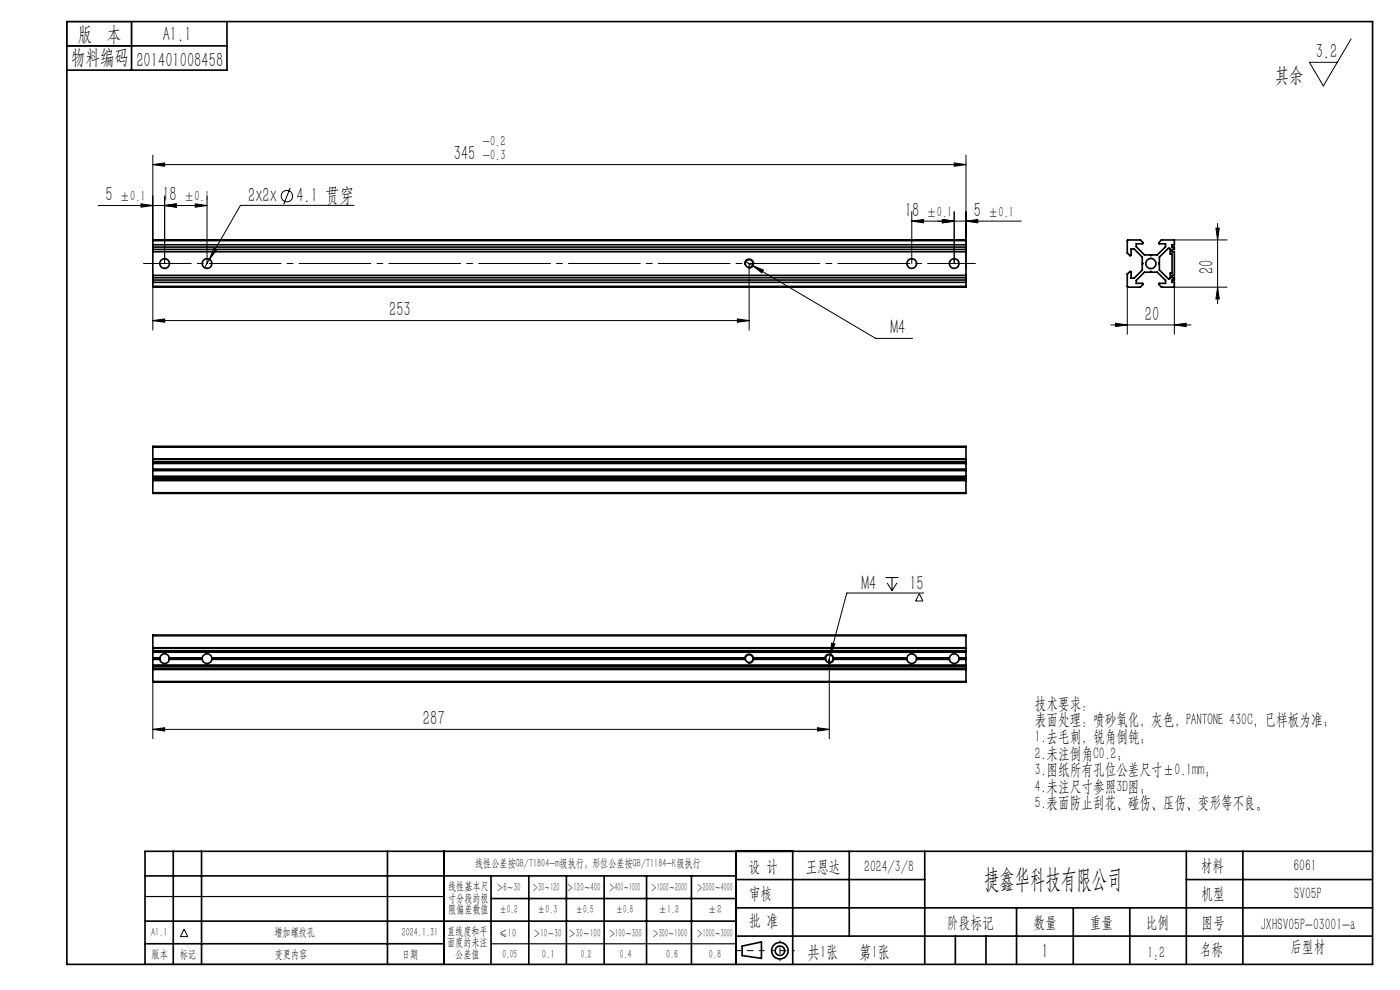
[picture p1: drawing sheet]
<svg xmlns="http://www.w3.org/2000/svg" width="297mm" height="210mm" viewBox="0 0 297 210" stroke-linecap="round" stroke-linejoin="round" font-family="sans-serif">
<g fill="none" stroke="#000" stroke-width=".21">
<path d="M286.6 8.2l-5.9 10-2.9-5h5.9M32.4 34.9l2.5-.3v.7zM32.4 32.9v18M32.4 34.9h172.5M61.6 39.9l-1.4 3.4M202.4 34.6l2.5 .3-2.5 .4zM204.9 32.9v24.1M20.8 43.6h23.1M29.9 43.2l2.5 .4-2.5 .3zM34.9 43.6l2.5-.4v.7zM34.9 41.6v14.3M41.4 43.2l2.5 .4-2.5 .3z"/>
<path d="M43.9 41.6v14.3M44.4 55l-1 1.8M45.4 52.7l.6 .3-1.6 2zM75.1 43.6h-24.1l-6.6 11.4M157.9 56.2a1 1 0 0 1 .9-1.3 1 1 0 0 1 1.1 1 1 1 0 0 1-1.2 1M158.2 55.5l1.4 .8M158.9 55.9v14.1M159.6 56.3l2.4 1-.4 .6zM159.6 56.3l26.2 15.5h7.8M193.4 46.9l2.5-.3v.7zM193.4 46.9h23.2M193.4 44.9v11"/>
<path d="M199.9 46.6l2.5 .3-2.5 .4zM202.4 44.9v11M204.9 46.9l2.5-.3v.7zM249 50.9h11.3M249.1 58.4v12.5M258 48.4h.7l-.4 2.5zM258.3 47.4v17M32.4 68l2.5-.3v.7zM32.4 60.9v9.1M32.4 68h126.5M156.4 67.7l2.5 .3-2.5 .4zM235.7 68.9h17"/>
<path d="M236.6 68.6l2.5 .3-2.5 .4zM239.1 60.7v10.2M249 60.9h11.3M249.1 68.9l2.5-.3v.7zM258.3 60.9l.4 2.5h-.7zM157.9 140a1 1 0 0 1 .9-1.3 1 1 0 0 1 1.1 1.1 1 1 0 0 1-1.2 .9M174.9 140a1 1 0 0 1 .9-1.3 1 1 0 0 1 1.1 1.1 1 1 0 0 1-1.3 .9M175.9 139.7v17M176.4 136.4l.7 .2-1 2.3zM187.9 122.5h2.7M188.2 123.6l1 1.7M189.2 122.5v2.8"/>
<path d="M190.3 123.6l-1.1 1.7M195 125.9l.8 1.6h-1.6zM196 125.8h-16.4l-3.9 14.7M32.4 154.7l2.5-.3v.7zM32.4 144.7v12M32.4 154.7h143.5M173.4 154.4l2.5 .3-2.5 .4zM39.1 197.1l.7 1.6h-1.5z"/>
<circle cx="60.9" cy="41.6" r="1.21"/>
</g>
<g fill="none" stroke="#000" stroke-width=".35">
<path d="M14.2 4.6h277v200h-277zM14.2 9.7h34M27.9 4.6v10.3M48.2 4.6v10.3h-34M32.4 51v-.1h172.5v.1M32.4 51h172.5M32.4 51.9h172.5M32.4 51v9.7M32.4 52.4h172.5M32.4 52.9h172.5M32.4 53.4h172.5M32.4 58.4h172.5"/>
<path d="M32.4 58.9h172.5M32.4 59.4h172.5M32.4 59.9h172.5M204.9 51v9.7M239.2 50.9h2.8l.5 .7-1.4 .1v.6l1.7 1.8h1.2l.2 .1 .1-.1h1.2l1.8-1.8v-.6l-1.5-.1 .5-.7 2.8 .1v.9h-.5v.5h.5v.5h-.5v.5h.5v5h-.5v.5h.5v.5h-.5v.5h.5v1h-2.8l-.5-.7 1.5-.1v-.6l-1.8-1.8h-1.2l-.1-.1-.2 .1h-1.2l-1.7 1.8v.6l1.4 .1-.6 .7-2.8-.1v-2.7l.8-.5 .1 1.4h.6l1.7-1.7v-1.3l.2-.1-.2-.1v-1.3l-1.7-1.7h-.6l-.1 1.4-.7-.5zM246 54.5l1.8-1.8a.24 .24 0 0 1 .3-.1 .24 .24 0 0 1 .1 .3v1h.4v4h-.4v1a.24 .24 0 0 1-.1 .3 .24 .24 0 0 1-.3-.1l-1.8-1.8v-1.3l-.2-.1 .2-.1zM32.4 60.7v.2h172.5v-.2M32.4 60.7h172.5M32.4 97.4v.1M32.4 94.8v-.1h172.5v.1M32.4 98h.1M32.4 94.8v2.6"/>
<path d="M32.4 97.5v.5M32.4 98v3.8M32.4 98h172.5M32.4 97.4h172.5M32.4 97.5h172.5M32.4 94.8h172.5M32.4 98.3h172.5M32.4 99.5h172.5M32.4 99.7h172.5M32.4 99.8h172.5M204.9 97.4v.1M204.9 98h.1"/>
<path d="M204.9 94.8v2.6M204.9 97.5v.5M204.9 98v3.8M32.4 104.5v.2h172.5v-.2M32.4 101.8v.1M32.4 101.3h172.5zM32.4 101.9v2.6M32.4 104.5h172.5M32.4 101.8h172.5M32.4 101.9h172.5M32.4 101h172.5M204.9 101.8v.1"/>
<path d="M204.9 101.9v2.6M32.4 137.4v.1M32.4 134.9v-.2h172.5v.2M32.4 138v.1M32.4 134.9v2.5M32.4 137.5v3.8M32.4 138h172.5M32.4 137.4h172.5M32.4 137.5h172.5M32.4 134.9h172.5M32.4 138.4h172.5M32.4 139.6h1.5"/>
<path d="M32.4 139.7h1.5M32.4 139.9h1.5M33.9 139.6a1.04 1.04 0 0 1 1-.9 1.04 1.04 0 0 1 1 .9M33.9 139.6v.1M33.9 139.7v.2M33.9 139.9a1.03 1.03 0 0 0 1 .8 1.03 1.03 0 0 0 1-.8M35.9 139.6v.1M35.9 139.7v.2M35.9 139.6h7M35.9 139.7h7M35.9 139.9h7M42.9 139.6a1.04 1.04 0 0 1 1-.9 1.04 1.04 0 0 1 1 .9"/>
<path d="M42.9 139.6v.1M42.9 139.7v.2M42.9 139.9a1.03 1.03 0 0 0 1 .8 1.03 1.03 0 0 0 1-.8M44.9 139.6v.1M44.9 139.7v.2M44.9 139.6h113.2M44.9 139.7h113.2M44.9 139.9h113.2M158.1 139.7v.2M158.1 139.6a.83 .83 0 0 1 .8-.7 .83 .83 0 0 1 .8 .7M158.1 139.6v.1M158.1 139.9a.83 .83 0 0 0 .8 .6 .83 .83 0 0 0 .8-.6"/>
<path d="M159.7 139.6v.1M159.7 139.7v.2M159.7 139.6h15.4M159.7 139.7h15.4M159.7 139.9h15.4M175.1 139.7v.2M175.1 139.6a.83 .83 0 0 1 .8-.7 .83 .83 0 0 1 .8 .7M175.1 139.6v.1M175.1 139.9a.83 .83 0 0 0 .8 .6 .83 .83 0 0 0 .8-.6M176.7 139.6v.1M176.7 139.7v.2M176.7 139.6h15.7"/>
<path d="M176.7 139.7h15.7M176.7 139.9h15.7M192.4 139.6a1.04 1.04 0 0 1 1-.9 1.04 1.04 0 0 1 1.1 .9M192.4 139.6v.1M192.4 139.7v.2M192.4 139.9a1.03 1.03 0 0 0 1 .8 1.03 1.03 0 0 0 1.1-.8M194.5 139.6v.1M194.5 139.7v.2M194.5 139.6h6.9M194.5 139.7h6.9M194.5 139.9h6.9M201.4 139.6a1.04 1.04 0 0 1 1-.9 1.04 1.04 0 0 1 1 .9"/>
<path d="M201.4 139.6v.1M201.4 139.7v.2M201.4 139.9a1.03 1.03 0 0 0 1 .8 1.03 1.03 0 0 0 1-.8M203.4 139.6v.1M203.4 139.7v.2M203.4 139.6h1.5M203.4 139.7h1.5M203.4 139.9h1.5M204.9 137.4v.1M204.9 138v.1M204.9 134.9v2.5M204.9 137.5v3.8"/>
<path d="M32.4 144.6v.1h172.5v-.1M32.4 141.9v.1M32.4 141.3v.1M32.4 141.4v.5M32.4 142v2.6M32.4 141.3h172.5M32.4 144.6h172.5M32.4 141.9h172.5M32.4 142h172.5M32.4 141.4h172.5M32.4 141.1h172.5M204.9 141.9v.1"/>
<path d="M204.9 141.3v.1M204.9 141.4v.5M204.9 142v2.6M30.8 195.4h125.4M30.8 185.8h125.4M36.8 180.6v24M42.8 180.6v24M82.2 180.6v24M94.2 180.6v24M104.2 185.8v18.8M104.2 190.6h52M112.2 185.8v18.8"/>
<path d="M120.2 185.8v18.8M128.2 185.8v18.8M137.2 185.8v18.8M146.7 185.8v18.8M156.2 180.6v24M156.2 186.6h40M156.2 198.6h135M156.2 192.6h135M168.2 180.6v24M180.2 180.6v18M196.2 180.6v24M202.7 198.6v6"/>
<path d="M209.2 198.6v6M215.7 192.6v12M227.7 192.6v12M239.7 192.6v12M251.7 186.6h39.5M251.7 180.6v24M263.7 180.6v24M291.2 180.6h-260.4v24M30.8 200.2h63.4M157.4 200.7l4.1-.9v3.5l-4.1-.6z"/>
<circle cx="34.9" cy="55.9" r="1.03"/>
<circle cx="43.9" cy="55.9" r="1.03"/>
<circle cx="158.9" cy="55.9" r=".82"/>
<circle cx="193.4" cy="55.9" r="1.02"/>
<circle cx="202.4" cy="55.9" r="1.02"/>
<circle cx="244.1" cy="55.9" r="1.08"/>
<circle cx="165.5" cy="201.7" r="1.74"/>
<circle cx="165.5" cy="201.7" r="1"/>
</g>
<path d="M206.9 55.9h-176.5" fill="none" stroke="#000" stroke-width=".21" stroke-dasharray="15.2 1.3 1.3 1.3" stroke-dashoffset="5.1"/>
<path d="M162.1 201.7h-6" fill="none" stroke="#000" stroke-width=".21" stroke-dasharray="15.2 1.3 1.3 1.3" stroke-dashoffset="14.1"/>
<path d="M168.5 201.7h-4.8" fill="none" stroke="#000" stroke-width=".21" stroke-dasharray="15.2 1.3 1.3 1.3" stroke-dashoffset="14.7"/>
<path d="M165.5 199.6v4.2" fill="none" stroke="#000" stroke-width=".21" stroke-dasharray="15.2 1.3 1.3 1.3" stroke-dashoffset="15"/>
<path d="M14.2 4.6h13.7v5.1h-13.7zM30.8 190.2h63.4M30.8 204.6h63.4M104.2 200.2h52" fill="none" stroke="#000" stroke-width=".25"/>
<g fill="#000">
<path d="M34.9 43.6l2.5-.4v.7zM29.9 43.2l2.5 .4-2.5 .3zM202.4 34.6l2.5 .3-2.5 .4zM32.4 34.9l2.5-.3v.7zM204.9 46.9l2.5-.3v.7zM199.9 46.6l2.5 .3-2.5 .4z"/>
<path d="M34.9 43.6l2.5-.4v.7zM41.4 43.2l2.5 .4-2.5 .3zM32.4 68l2.5-.3v.7zM156.4 67.7l2.5 .3-2.5 .4zM45.4 52.7l-1 2.3 1.6-2zM159.6 56.3l2 1.6 .4-.6zM236.6 68.6l2.5 .3-2.5 .4zM249.1 68.9l2.5-.3v.7zM32.4 154.7l2.5-.3v.7zM173.4 154.4l2.5 .3-2.5 .4zM176.4 136.4l-.3 2.5 1-2.3z"/>
<path d="M199.9 46.6l2.5 .3-2.5 .4zM193.4 46.9l2.5-.3v.7z"/>
<path d="M258.3 60.9l.4 2.5h-.7zM258 48.4h.7l-.4 2.5z"/>
</g>
<text font-size="5.6" x="208.8" y="188.3">捷鑫华科技有限公司</text>
<g font-size="4.4">
<text x="16.5" y="8.6">版 本</text>
<text x="34.5" y="8.6">A1.1</text>
<text x="15.1" y="13.7">物料编码</text>
<text x="28.9" y="14.2">201401008458</text>
<text x="270.5" y="17.3">其余</text>
<text x="279.1" y="12.3">3.2</text>
<text x="96.3" y="34">345</text>
<text x="22.4" y="42.7">5</text>
<text x="34.4" y="42.7">18</text>
<text x="52.6" y="42.9">2x2x</text>
<text x="62.9" y="42.9">4.1 贯穿</text>
<text x="192" y="46">18</text>
<text x="206.6" y="46">5</text>
<text x="257.4" y="58.2" transform="rotate(-90 257.4 58.2)">20</text>
<text x="82.6" y="67.1">253</text>
<text x="188.9" y="70.9">M4</text>
<text x="242.9" y="68">20</text>
<text x="182.8" y="125.1">M4</text>
<text x="192.9" y="125.1">15</text>
<text x="89.7" y="153.8">287</text>
<text x="221" y="203.2">1</text>
</g>
<g font-size="3.8">
<text x="171.3" y="203.2">共1张</text>
<text x="182.3" y="203.2">第1张</text>
</g>
<g font-size="3.5">
<text x="219.5" y="150.3">技术要求：</text>
<text x="219.5" y="153.9">表面处理：喷砂氧化，灰色，PANTONE 430C，已样板为准；</text>
<text x="219.5" y="157.4">1.去毛刺，锐角倒钝；</text>
<text x="219.5" y="160.9">2.未注倒角C0.2；</text>
<text x="219.5" y="164.4">3.图纸所有孔位公差尺寸±0.1mm；</text>
<text x="219.5" y="168">4.未注尺寸参照3D图；</text>
<text x="219.5" y="171.5">5.表面防止刮花、碰伤、压伤、变形等不良。</text>
<text x="158.9" y="184.9">设 计</text>
<text x="170.9" y="184.9">王恩达</text>
<text x="183.4" y="184.9">2024/3/8</text>
<text x="254.7" y="184.7">材料</text>
<text x="274.4" y="184.7">6061</text>
<text x="158.9" y="190.8">审核</text>
<text x="254.9" y="190.7">机型</text>
<text x="274.6" y="190.8">SV05P</text>
<text x="158.9" y="196.5">批 准</text>
<text x="200.9" y="196.9">阶段标记</text>
<text x="219.3" y="196.9">数量</text>
<text x="231.2" y="196.9">重量</text>
<text x="243.1" y="196.9">比例</text>
<text x="254.9" y="196.9">图号</text>
<text x="267.4" y="197.3">JXHSV05P-03001-a</text>
<text x="243.4" y="203.2">1:2</text>
<text x="254.5" y="202.5">名称</text>
<text x="273.8" y="201.8">后型材</text>
</g>
<g font-size="3.1">
<text x="102.4" y="30.9">-0.2</text>
<text x="102.4" y="34">-0.3</text>
<text x="25.4" y="42.7">±0.1</text>
<text x="39" y="42.7">±0.1</text>
<text x="196.6" y="46">±0.1</text>
<text x="209.6" y="46">±0.1</text>
</g>
<g font-size="2.5">
<text x="100.8" y="184">线性公差按GB/T1804-m级执行；形位公差按GB/T1184-K级执行</text>
<text x="95.1" y="188.8">线性基本尺</text>
<text x="95.1" y="191.3">寸分段的极</text>
<text x="105.3" y="189.1">＞6～30</text>
<text x="112.9" y="189.1">＞30～120</text>
<text x="120.2" y="188.9">＞120～400</text>
<text x="129.2" y="188.9">＞400～1000</text>
<text x="138.1" y="189.1">＞1000～2000</text>
<text x="147.8" y="189.1">＞2000～4000</text>
<text x="95.1" y="193.8">限偏差数值</text>
<text x="105.9" y="193.8">±0.2</text>
<text x="114.1" y="193.8">±0.3</text>
<text x="122.2" y="193.8">±0.5</text>
<text x="130.7" y="193.8">±0.8</text>
<text x="139.8" y="193.8">±1.2</text>
<text x="150.2" y="193.8">±2</text>
<text x="32.1" y="198.6">A1.1</text>
<text x="32.2" y="203.2">版本</text>
<text x="38.1" y="203.2">标记</text>
<text x="58.2" y="198.6">增加螺纹孔</text>
<text x="58.3" y="203.2">变更内容</text>
<text x="85.2" y="198.6">2024.1.31</text>
<text x="85.3" y="203.2">日期</text>
<text x="94.8" y="198.3">直线度和平</text>
<text x="94.8" y="200.7">面度的未注</text>
<text x="96.6" y="203.2">公差值</text>
<text x="105.9" y="198.7">≤10</text>
<text x="106.6" y="203.2">0.05</text>
<text x="113.2" y="198.7">＞10～30</text>
<text x="115" y="203.2">0.1</text>
<text x="120.6" y="198.7">＞30～100</text>
<text x="123.2" y="203.2">0.2</text>
<text x="129.1" y="198.7">＞100～300</text>
<text x="131.5" y="203.2">0.4</text>
<text x="138.4" y="198.7">＞300～1000</text>
<text x="141.3" y="203.2">0.6</text>
<text x="147.8" y="198.7">＞1000～3000</text>
<text x="150.4" y="203.2">0.8</text>
</g>
</svg>
